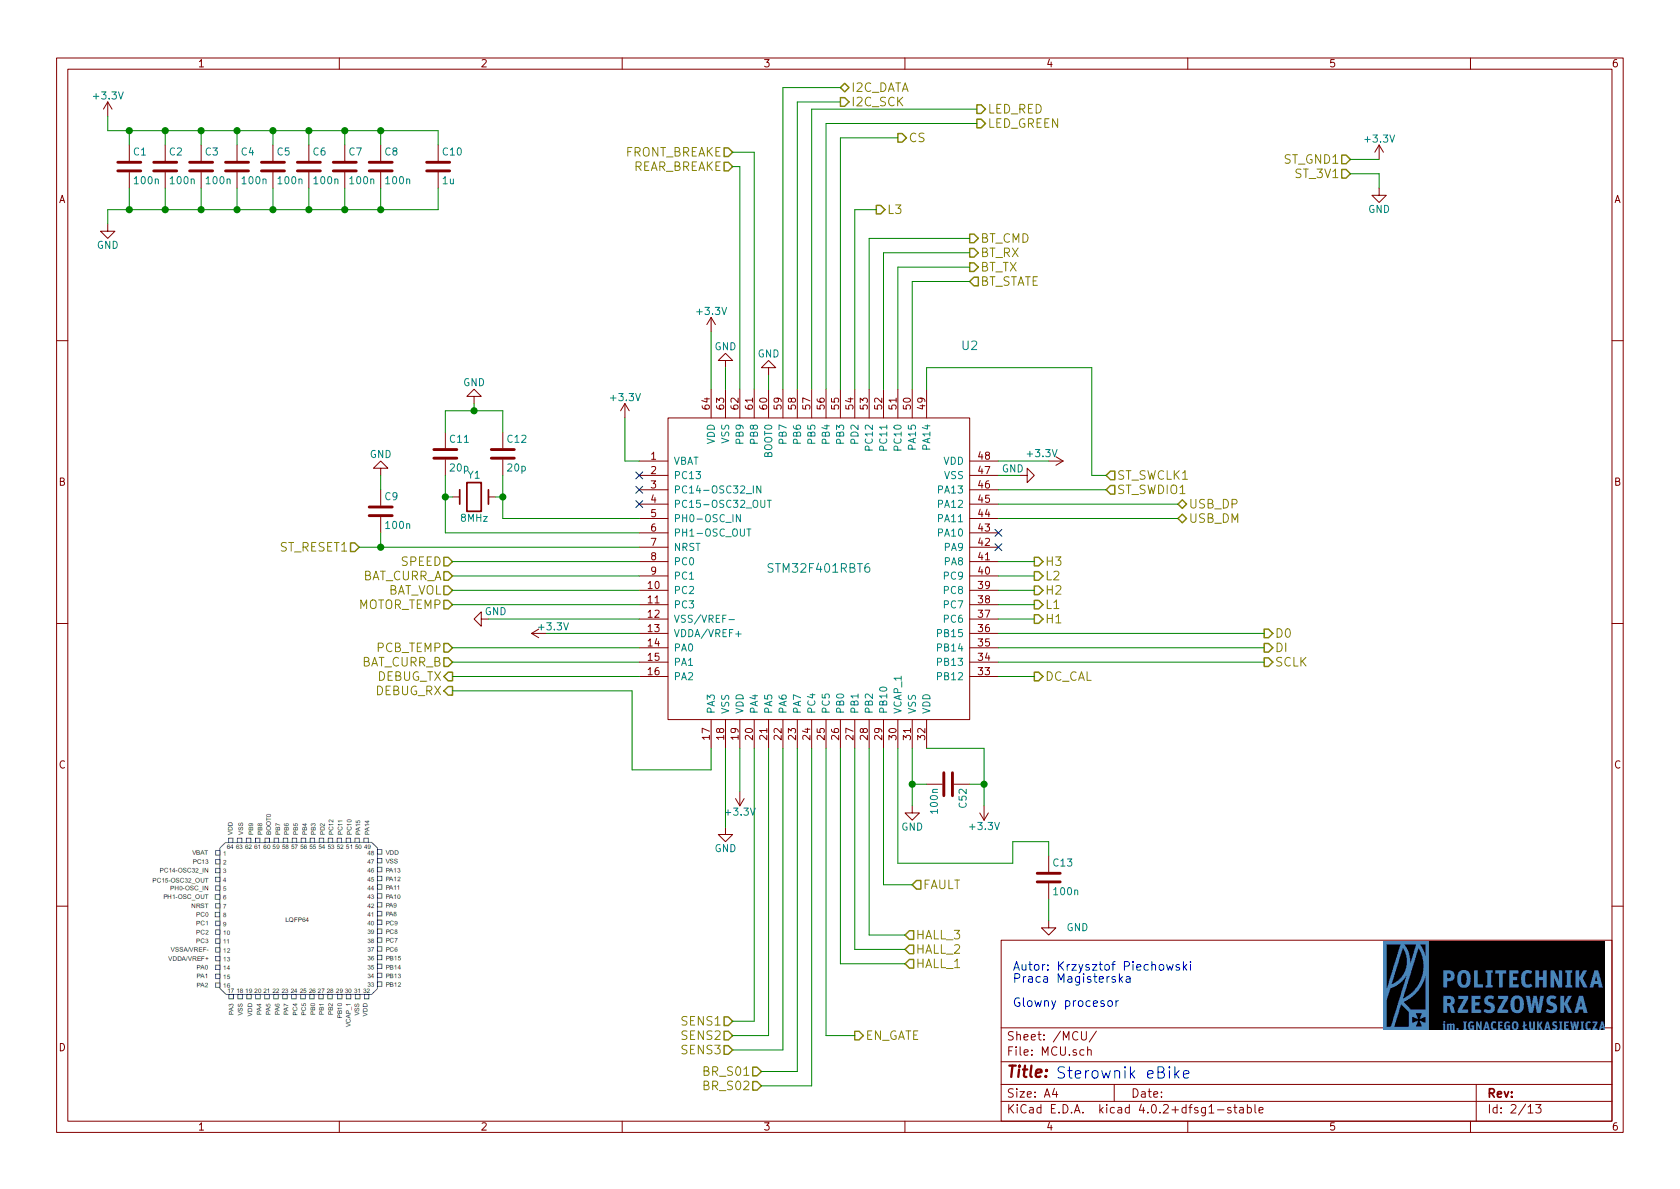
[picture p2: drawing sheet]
EESchema Schematic File Version 2
LIBS:power
LIBS:device
LIBS:transistors
LIBS:conn
LIBS:linear
LIBS:regul
LIBS:74xx
LIBS:cmos4000
LIBS:adc-dac
LIBS:memory
LIBS:xilinx
LIBS:microcontrollers
LIBS:dsp
LIBS:microchip
LIBS:analog_switches
LIBS:motorola
LIBS:texas
LIBS:intel
LIBS:audio
LIBS:interface
LIBS:digital-audio
LIBS:philips
LIBS:display
LIBS:cypress
LIBS:siliconi
LIBS:opto
LIBS:atmel
LIBS:contrib
LIBS:valves
LIBS:stm32f401rbt6
LIBS:usb_atype_jack
LIBS:mini_usb_jack
LIBS:stm32f100rbt6
LIBS:drv8302
LIBS:irfs7530
LIBS:microsd
LIBS:lr12k4-g
LIBS:EB_DRV-cache
EELAYER 25 0
EELAYER END
$Descr A4 11693 8268
encoding utf-8
Sheet 2 13
Title ""
Date ""
Rev ""
Comp ""
Comment1 ""
Comment2 ""
Comment3 ""
Comment4 ""
$EndDescr
$Comp
L STM32F401RBT6 U2
U 1 1
P 4150 5450
F 0 "U2" H 6750 8500 60  0000 C CNN
F 1 "STM32F401RBT6" H 5700 6950 60  0000 C CNN
F 2 "Housings_QFP:LQFP-64_10x10mm_Pitch0.5mm" H 5750 6350 60  0001 C CNN
F 3 "" H 5750 6350 60  0000 C CNN
	1    4150 5450
	1    0    0    -1  
$EndComp
Text HLabel 8200 3600 2    60   BiDi ~ 0
USB_DM
Text HLabel 8200 3500 2    60   BiDi ~ 0
USB_DP
Text HLabel 3150 4800 0    60   Output ~ 0
DEBUG_RX
Text HLabel 3150 4700 0    60   Output ~ 0
DEBUG_TX
Text HLabel 6750 1950 2    60   Input ~ 0
BT_STATE
Text HLabel 6750 1750 2    60   Output ~ 0
BT_RX
Text HLabel 6750 1850 2    60   Output ~ 0
BT_TX
Text HLabel 6750 1650 2    60   Output ~ 0
BT_CMD
Text HLabel 5850 700  2    60   Output ~ 0
I2C_SCK
Text HLabel 5850 600  2    60   BiDi ~ 0
I2C_DATA
Text HLabel 6300 6700 2    60   Input ~ 0
HALL_1
Text HLabel 6300 6600 2    60   Input ~ 0
HALL_2
Text HLabel 6300 6500 2    60   Input ~ 0
HALL_3
Text HLabel 3150 4200 0    60   Input ~ 0
MOTOR_TEMP
Text HLabel 3150 4500 0    60   Input ~ 0
PCB_TEMP
Text HLabel 8800 4400 2    60   Output ~ 0
D0
Text HLabel 8800 4600 2    60   Output ~ 0
SCLK
Text HLabel 8800 4500 2    60   Output ~ 0
DI
Text HLabel 6250 950  2    60   Output ~ 0
CS
Text HLabel 3150 4100 0    60   Input ~ 0
BAT_VOL
Text HLabel 5950 7200 2    60   Output ~ 0
EN_GATE
Text HLabel 7200 4300 2    60   Output ~ 0
H1
Text HLabel 7200 4200 2    60   Output ~ 0
L1
Text HLabel 7200 4100 2    60   Output ~ 0
H2
Text HLabel 7200 4000 2    60   Output ~ 0
L2
Text HLabel 7200 3900 2    60   Output ~ 0
H3
Text HLabel 6100 1450 2    60   Output ~ 0
L3
Text HLabel 5100 7100 0    60   Input ~ 0
SENS1
Text HLabel 5100 7200 0    60   Input ~ 0
SENS2
Text HLabel 5100 7300 0    60   Input ~ 0
SENS3
Text HLabel 6350 6150 2    60   Input ~ 0
FAULT
Text HLabel 5300 7450 0    60   Input ~ 0
BR_S01
Text HLabel 5300 7550 0    60   Input ~ 0
BR_S02
Text HLabel 7200 4700 2    60   Output ~ 0
DC_CAL
Text HLabel 6800 850  2    60   Output ~ 0
LED_GREEN
Text HLabel 6800 750  2    60   Output ~ 0
LED_RED
Text HLabel 3150 3900 0    60   Input ~ 0
SPEED
Text HLabel 5100 1050 0    60   Input ~ 0
FRONT_BREAKE
Text HLabel 5100 1150 0    60   Input ~ 0
REAR_BREAKE
Text HLabel 9400 1100 0    60   Input ~ 0
ST_GND1
Text HLabel 9400 1200 0    60   Input ~ 0
ST_3V1
Text HLabel 2500 3800 0    60   Input ~ 0
ST_RESET1
Text HLabel 7700 3300 2    60   Input ~ 0
ST_SWCLK1
Text HLabel 7700 3400 2    60   Input ~ 0
ST_SWDIO1
Wire Wire Line
	5550 2700 5550 700 
Wire Wire Line
	5550 700  5850 700 
Wire Wire Line
	5450 2700 5450 600 
Wire Wire Line
	5450 600  5850 600 
Wire Wire Line
	4450 4700 3150 4700
Wire Wire Line
	4950 5200 4950 5350
Wire Wire Line
	4950 5350 4400 5350
Wire Wire Line
	4400 5350 4400 4800
Wire Wire Line
	4400 4800 3150 4800
Wire Wire Line
	4450 3900 3150 3900
Wire Wire Line
	3150 4000 4450 4000
Wire Wire Line
	4450 4100 3150 4100
Wire Wire Line
	3150 4200 4450 4200
Wire Wire Line
	3150 4500 4450 4500
Wire Wire Line
	8200 3500 6950 3500
Wire Wire Line
	6950 3600 8200 3600
$Comp
L Crystal Y1
U 1 1
P 3300 3450
F 0 "Y1" H 3300 3600 50  0000 C CNN
F 1 "8MHz" H 3300 3300 50  0000 C CNN
F 2 "Crystals:HC-18UV" H 3300 3450 50  0001 C CNN
F 3 "" H 3300 3450 50  0000 C CNN
	1    3300 3450
	1    0    0    -1  
$EndComp
$Comp
L C C12
U 1 1
P 3500 3150
F 0 "C12" H 3525 3250 50  0000 L CNN
F 1 "20p" H 3525 3050 50  0000 L CNN
F 2 "Capacitors_SMD:C_0805_HandSoldering" H 3538 3000 50  0001 C CNN
F 3 "" H 3500 3150 50  0000 C CNN
	1    3500 3150
	1    0    0    -1  
$EndComp
$Comp
L C C11
U 1 1
P 3100 3150
F 0 "C11" H 3125 3250 50  0000 L CNN
F 1 "20p" H 3125 3050 50  0000 L CNN
F 2 "Capacitors_SMD:C_0805_HandSoldering" H 3138 3000 50  0001 C CNN
F 3 "" H 3100 3150 50  0000 C CNN
	1    3100 3150
	1    0    0    -1  
$EndComp
Wire Wire Line
	3100 2850 3500 2850
Wire Wire Line
	3500 3600 4450 3600
Wire Wire Line
	3100 3700 4450 3700
$Comp
L GND #PWR021
U 1 1
P 3300 2800
F 0 "#PWR021" H 3300 2550 50  0001 C CNN
F 1 "GND" H 3300 2650 50  0000 C CNN
F 2 "" H 3300 2800 50  0000 C CNN
F 3 "" H 3300 2800 50  0000 C CNN
	1    3300 2800
	-1   0    0    1   
$EndComp
Wire Wire Line
	3300 2800 3300 2850
Connection ~ 3300 2850
$Comp
L GND #PWR022
U 1 1
P 5050 2550
F 0 "#PWR022" H 5050 2300 50  0001 C CNN
F 1 "GND" H 5050 2400 50  0000 C CNN
F 2 "" H 5050 2550 50  0000 C CNN
F 3 "" H 5050 2550 50  0000 C CNN
	1    5050 2550
	-1   0    0    1   
$EndComp
$Comp
L GND #PWR023
U 1 1
P 7100 3300
F 0 "#PWR023" H 7100 3050 50  0001 C CNN
F 1 "GND" V 7150 3350 50  0000 C CNN
F 2 "" H 7100 3300 50  0000 C CNN
F 3 "" H 7100 3300 50  0000 C CNN
	1    7100 3300
	0    -1   -1   0   
$EndComp
$Comp
L GND #PWR024
U 1 1
P 6350 5600
F 0 "#PWR024" H 6350 5350 50  0001 C CNN
F 1 "GND" H 6350 5450 50  0000 C CNN
F 2 "" H 6350 5600 50  0000 C CNN
F 3 "" H 6350 5600 50  0000 C CNN
	1    6350 5600
	1    0    0    -1  
$EndComp
$Comp
L GND #PWR025
U 1 1
P 3400 4300
F 0 "#PWR025" H 3400 4050 50  0001 C CNN
F 1 "GND" V 3350 4350 50  0000 C CNN
F 2 "" H 3400 4300 50  0000 C CNN
F 3 "" H 3400 4300 50  0000 C CNN
	1    3400 4300
	0    1    1    0   
$EndComp
Wire Wire Line
	7100 3300 6950 3300
Wire Wire Line
	6350 5200 6350 5600
$Comp
L +3.3V #PWR026
U 1 1
P 4950 2300
F 0 "#PWR026" H 4950 2150 50  0001 C CNN
F 1 "+3.3V" H 4950 2440 50  0000 C CNN
F 2 "" H 4950 2300 50  0000 C CNN
F 3 "" H 4950 2300 50  0000 C CNN
	1    4950 2300
	1    0    0    -1  
$EndComp
$Comp
L +3.3V #PWR027
U 1 1
P 7300 3200
F 0 "#PWR027" H 7300 3050 50  0001 C CNN
F 1 "+3.3V" V 7250 3150 50  0000 C CNN
F 2 "" H 7300 3200 50  0000 C CNN
F 3 "" H 7300 3200 50  0000 C CNN
	1    7300 3200
	0    1    1    0   
$EndComp
$Comp
L +3.3V #PWR028
U 1 1
P 6850 5600
F 0 "#PWR028" H 6850 5450 50  0001 C CNN
F 1 "+3.3V" H 6850 5740 50  0000 C CNN
F 2 "" H 6850 5600 50  0000 C CNN
F 3 "" H 6850 5600 50  0000 C CNN
	1    6850 5600
	-1   0    0    1   
$EndComp
$Comp
L +3.3V #PWR029
U 1 1
P 3800 4400
F 0 "#PWR029" H 3800 4250 50  0001 C CNN
F 1 "+3.3V" V 3850 4350 50  0000 C CNN
F 2 "" H 3800 4400 50  0000 C CNN
F 3 "" H 3800 4400 50  0000 C CNN
	1    3800 4400
	0    -1   -1   0   
$EndComp
Wire Wire Line
	7300 3200 6950 3200
Wire Wire Line
	4950 2300 4950 2700
Wire Wire Line
	3800 4400 4450 4400
$Comp
L +3.3V #PWR030
U 1 1
P 4350 2900
F 0 "#PWR030" H 4350 2750 50  0001 C CNN
F 1 "+3.3V" H 4350 3040 50  0000 C CNN
F 2 "" H 4350 2900 50  0000 C CNN
F 3 "" H 4350 2900 50  0000 C CNN
	1    4350 2900
	1    0    0    -1  
$EndComp
Wire Wire Line
	4350 2900 4350 3200
Wire Wire Line
	4350 3200 4450 3200
Wire Wire Line
	5850 5200 5850 6700
Wire Wire Line
	5850 6700 6300 6700
Wire Wire Line
	5950 5200 5950 6600
Wire Wire Line
	5950 6600 6300 6600
Wire Wire Line
	6050 5200 6050 6500
Wire Wire Line
	6050 6500 6300 6500
Wire Wire Line
	6250 2700 6250 1850
Wire Wire Line
	6250 1850 6750 1850
Wire Wire Line
	6750 1750 6150 1750
Wire Wire Line
	6150 1750 6150 2700
Wire Wire Line
	6050 1650 6750 1650
Wire Wire Line
	6050 1650 6050 2700
Wire Wire Line
	6750 1950 6350 1950
Wire Wire Line
	6350 1950 6350 2700
Wire Wire Line
	7700 3400 6950 3400
Wire Wire Line
	6450 2700 6450 2550
Wire Wire Line
	6450 2550 7600 2550
Wire Wire Line
	7600 2550 7600 3300
Wire Wire Line
	7600 3300 7700 3300
Wire Wire Line
	2500 3800 4450 3800
$Comp
L +3.3V #PWR031
U 1 1
P 9600 1100
F 0 "#PWR031" H 9600 950 50  0001 C CNN
F 1 "+3.3V" H 9600 1240 50  0000 C CNN
F 2 "" H 9600 1100 50  0000 C CNN
F 3 "" H 9600 1100 50  0000 C CNN
	1    9600 1100
	1    0    0    -1  
$EndComp
Wire Wire Line
	9600 1100 9400 1100
$Comp
L GND #PWR032
U 1 1
P 9600 1300
F 0 "#PWR032" H 9600 1050 50  0001 C CNN
F 1 "GND" H 9600 1150 50  0000 C CNN
F 2 "" H 9600 1300 50  0000 C CNN
F 3 "" H 9600 1300 50  0000 C CNN
	1    9600 1300
	1    0    0    -1  
$EndComp
Wire Wire Line
	9600 1200 9400 1200
Wire Wire Line
	9600 1200 9600 1300
Wire Wire Line
	5850 2700 5850 950 
Wire Wire Line
	5850 950  6250 950 
Wire Wire Line
	5250 5200 5250 7100
Wire Wire Line
	5250 7100 5100 7100
Wire Wire Line
	5100 7200 5350 7200
Wire Wire Line
	5350 7200 5350 5200
Wire Wire Line
	5450 5200 5450 7300
Wire Wire Line
	5450 7300 5100 7300
Wire Wire Line
	5350 2700 5350 2600
$Comp
L C C9
U 1 1
P 2650 3550
F 0 "C9" H 2675 3650 50  0000 L CNN
F 1 "100n" H 2675 3450 50  0000 L CNN
F 2 "Capacitors_SMD:C_0805_HandSoldering" H 2688 3400 50  0001 C CNN
F 3 "" H 2650 3550 50  0000 C CNN
	1    2650 3550
	1    0    0    -1  
$EndComp
$Comp
L GND #PWR033
U 1 1
P 2650 3300
F 0 "#PWR033" H 2650 3050 50  0001 C CNN
F 1 "GND" H 2650 3150 50  0000 C CNN
F 2 "" H 2650 3300 50  0000 C CNN
F 3 "" H 2650 3300 50  0000 C CNN
	1    2650 3300
	-1   0    0    1   
$EndComp
Wire Wire Line
	2650 3400 2650 3300
Wire Wire Line
	2650 3700 2650 3800
Connection ~ 2650 3800
Wire Wire Line
	5550 5200 5550 7450
Wire Wire Line
	5550 7450 5300 7450
Wire Wire Line
	5650 5200 5650 7550
Wire Wire Line
	5650 7550 5300 7550
Wire Wire Line
	7200 4700 6950 4700
Wire Wire Line
	6950 4400 8800 4400
Wire Wire Line
	6950 4500 8800 4500
Wire Wire Line
	8800 4600 6950 4600
Wire Wire Line
	6950 4300 7200 4300
Wire Wire Line
	6950 4200 7200 4200
Wire Wire Line
	6950 4100 7200 4100
Wire Wire Line
	6950 4000 7200 4000
Wire Wire Line
	6950 3900 7200 3900
Wire Wire Line
	6100 1450 5950 1450
Wire Wire Line
	5950 1450 5950 2700
Wire Wire Line
	6800 850  5750 850 
Wire Wire Line
	5750 850  5750 2700
Wire Wire Line
	6800 750  5650 750 
Wire Wire Line
	5650 750  5650 2700
Wire Wire Line
	5100 1150 5150 1150
Wire Wire Line
	5150 1150 5150 2700
Wire Wire Line
	5100 1050 5250 1050
Wire Wire Line
	5250 1050 5250 2700
NoConn ~ 4450 3300
NoConn ~ 4450 3400
NoConn ~ 4450 3500
$Comp
L +3.3V #PWR034
U 1 1
P 5150 5500
F 0 "#PWR034" H 5150 5350 50  0001 C CNN
F 1 "+3.3V" H 5150 5640 50  0000 C CNN
F 2 "" H 5150 5500 50  0000 C CNN
F 3 "" H 5150 5500 50  0000 C CNN
	1    5150 5500
	-1   0    0    1   
$EndComp
$Comp
L GND #PWR035
U 1 1
P 5050 5750
F 0 "#PWR035" H 5050 5500 50  0001 C CNN
F 1 "GND" H 5050 5600 50  0000 C CNN
F 2 "" H 5050 5750 50  0000 C CNN
F 3 "" H 5050 5750 50  0000 C CNN
	1    5050 5750
	1    0    0    -1  
$EndComp
Wire Wire Line
	5050 5750 5050 5200
Wire Wire Line
	5150 5500 5150 5200
Wire Wire Line
	5750 5200 5750 7200
Wire Wire Line
	5750 7200 5950 7200
Wire Wire Line
	6150 5200 6150 6150
Wire Wire Line
	6150 6150 6350 6150
Wire Wire Line
	3500 2850 3500 3000
Wire Wire Line
	3100 2850 3100 3000
Wire Wire Line
	3100 3300 3100 3700
Wire Wire Line
	3150 3450 3100 3450
Connection ~ 3100 3450
Wire Wire Line
	3500 3300 3500 3600
Wire Wire Line
	3450 3450 3500 3450
Connection ~ 3500 3450
Text Notes 7050 7000 0    60   ~ 0
Autor: Krzysztof Piechowski\nPraca Magisterska\n\nGlowny procesor
Text HLabel 3150 4000 0    60   Input ~ 0
BAT_CURR_A
Text HLabel 3150 4600 0    60   Input ~ 0
BAT_CURR_B
Wire Wire Line
	3150 4600 4450 4600
$Comp
L C C1
U 1 1
P 900 1150
F 0 "C1" H 925 1250 50  0000 L CNN
F 1 "100n" H 925 1050 50  0000 L CNN
F 2 "Capacitors_SMD:C_0805_HandSoldering" H 938 1000 50  0001 C CNN
F 3 "" H 900 1150 50  0000 C CNN
	1    900  1150
	1    0    0    -1  
$EndComp
$Comp
L C C2
U 1 1
P 1150 1150
F 0 "C2" H 1175 1250 50  0000 L CNN
F 1 "100n" H 1175 1050 50  0000 L CNN
F 2 "Capacitors_SMD:C_0805_HandSoldering" H 1188 1000 50  0001 C CNN
F 3 "" H 1150 1150 50  0000 C CNN
	1    1150 1150
	1    0    0    -1  
$EndComp
$Comp
L C C3
U 1 1
P 1400 1150
F 0 "C3" H 1425 1250 50  0000 L CNN
F 1 "100n" H 1425 1050 50  0000 L CNN
F 2 "Capacitors_SMD:C_0805_HandSoldering" H 1438 1000 50  0001 C CNN
F 3 "" H 1400 1150 50  0000 C CNN
	1    1400 1150
	1    0    0    -1  
$EndComp
$Comp
L C C4
U 1 1
P 1650 1150
F 0 "C4" H 1675 1250 50  0000 L CNN
F 1 "100n" H 1675 1050 50  0000 L CNN
F 2 "Capacitors_SMD:C_0805_HandSoldering" H 1688 1000 50  0001 C CNN
F 3 "" H 1650 1150 50  0000 C CNN
	1    1650 1150
	1    0    0    -1  
$EndComp
$Comp
L C C5
U 1 1
P 1900 1150
F 0 "C5" H 1925 1250 50  0000 L CNN
F 1 "100n" H 1925 1050 50  0000 L CNN
F 2 "Capacitors_SMD:C_0805_HandSoldering" H 1938 1000 50  0001 C CNN
F 3 "" H 1900 1150 50  0000 C CNN
	1    1900 1150
	1    0    0    -1  
$EndComp
$Comp
L C C6
U 1 1
P 2150 1150
F 0 "C6" H 2175 1250 50  0000 L CNN
F 1 "100n" H 2175 1050 50  0000 L CNN
F 2 "Capacitors_SMD:C_0805_HandSoldering" H 2188 1000 50  0001 C CNN
F 3 "" H 2150 1150 50  0000 C CNN
	1    2150 1150
	1    0    0    -1  
$EndComp
$Comp
L C C7
U 1 1
P 2400 1150
F 0 "C7" H 2425 1250 50  0000 L CNN
F 1 "100n" H 2425 1050 50  0000 L CNN
F 2 "Capacitors_SMD:C_0805_HandSoldering" H 2438 1000 50  0001 C CNN
F 3 "" H 2400 1150 50  0000 C CNN
	1    2400 1150
	1    0    0    -1  
$EndComp
$Comp
L C C8
U 1 1
P 2650 1150
F 0 "C8" H 2675 1250 50  0000 L CNN
F 1 "100n" H 2675 1050 50  0000 L CNN
F 2 "Capacitors_SMD:C_0805_HandSoldering" H 2688 1000 50  0001 C CNN
F 3 "" H 2650 1150 50  0000 C CNN
	1    2650 1150
	1    0    0    -1  
$EndComp
Wire Wire Line
	750  900  3050 900 
Wire Wire Line
	2650 900  2650 1000
Wire Wire Line
	2400 900  2400 1000
Connection ~ 2400 900 
Wire Wire Line
	2150 900  2150 1000
Connection ~ 2150 900 
Wire Wire Line
	1900 900  1900 1000
Connection ~ 1900 900 
Wire Wire Line
	1650 900  1650 1000
Connection ~ 1650 900 
Wire Wire Line
	1400 900  1400 1000
Connection ~ 1400 900 
Wire Wire Line
	1150 900  1150 1000
Connection ~ 1150 900 
Wire Wire Line
	900  900  900  1000
Connection ~ 900  900 
Wire Wire Line
	2650 1450 2650 1300
Wire Wire Line
	750  1450 3050 1450
Wire Wire Line
	900  1450 900  1300
Connection ~ 900  1450
Wire Wire Line
	1150 1450 1150 1300
Connection ~ 1150 1450
Wire Wire Line
	1400 1450 1400 1300
Connection ~ 1400 1450
Wire Wire Line
	1650 1450 1650 1300
Connection ~ 1650 1450
Wire Wire Line
	1900 1450 1900 1300
Connection ~ 1900 1450
Wire Wire Line
	2150 1450 2150 1300
Connection ~ 2150 1450
Wire Wire Line
	2400 1450 2400 1300
Connection ~ 2400 1450
$Comp
L +3.3V #PWR036
U 1 1
P 750 800
F 0 "#PWR036" H 750 650 50  0001 C CNN
F 1 "+3.3V" H 750 940 50  0000 C CNN
F 2 "" H 750 800 50  0000 C CNN
F 3 "" H 750 800 50  0000 C CNN
	1    750  800 
	1    0    0    -1  
$EndComp
Wire Wire Line
	750  800  750  900 
$Comp
L GND #PWR037
U 1 1
P 750 1550
F 0 "#PWR037" H 750 1300 50  0001 C CNN
F 1 "GND" H 750 1400 50  0000 C CNN
F 2 "" H 750 1550 50  0000 C CNN
F 3 "" H 750 1550 50  0000 C CNN
	1    750  1550
	1    0    0    -1  
$EndComp
Wire Wire Line
	750  1450 750  1550
$Comp
L C C13
U 1 1
P 7300 6100
F 0 "C13" H 7325 6200 50  0000 L CNN
F 1 "100n" H 7325 6000 50  0000 L CNN
F 2 "Capacitors_SMD:C_0805_HandSoldering" H 7338 5950 50  0001 C CNN
F 3 "" H 7300 6100 50  0000 C CNN
	1    7300 6100
	1    0    0    -1  
$EndComp
Wire Wire Line
	6250 5200 6250 6000
Wire Wire Line
	6250 6000 7050 6000
Wire Wire Line
	7050 6000 7050 5850
Wire Wire Line
	7050 5850 7300 5850
Wire Wire Line
	7300 5850 7300 5950
$Comp
L GND #PWR038
U 1 1
P 7300 6400
F 0 "#PWR038" H 7300 6150 50  0001 C CNN
F 1 "GND" H 7500 6350 50  0000 C CNN
F 2 "" H 7300 6400 50  0000 C CNN
F 3 "" H 7300 6400 50  0000 C CNN
	1    7300 6400
	1    0    0    -1  
$EndComp
Wire Wire Line
	7300 6250 7300 6400
$Comp
L C C10
U 1 1
P 3050 1150
F 0 "C10" H 3075 1250 50  0000 L CNN
F 1 "1u" H 3075 1050 50  0000 L CNN
F 2 "Capacitors_SMD:C_0805_HandSoldering" H 3088 1000 50  0001 C CNN
F 3 "" H 3050 1150 50  0000 C CNN
	1    3050 1150
	1    0    0    -1  
$EndComp
Wire Wire Line
	3050 900  3050 1000
Connection ~ 2650 900 
Wire Wire Line
	3050 1450 3050 1300
Connection ~ 2650 1450
NoConn ~ 6950 3700
NoConn ~ 6950 3800
Wire Wire Line
	6450 5200 6850 5200
Wire Wire Line
	6850 5200 6850 5600
$Comp
L C C52
U 1 1
P 6600 5450
F 0 "C52" H 6625 5550 50  0000 L CNN
F 1 "100n" H 6625 5350 50  0000 L CNN
F 2 "Capacitors_SMD:C_0805_HandSoldering" H 6638 5300 50  0001 C CNN
F 3 "" H 6600 5450 50  0000 C CNN
	1    6600 5450
	0    1    1    0   
$EndComp
Wire Wire Line
	6750 5450 6850 5450
Connection ~ 6850 5450
Wire Wire Line
	6450 5450 6350 5450
Connection ~ 6350 5450
$Comp
L GND #PWR039
U 1 1
P 5350 2600
F 0 "#PWR039" H 5350 2350 50  0001 C CNN
F 1 "GND" H 5350 2450 50  0000 C CNN
F 2 "" H 5350 2600 50  0000 C CNN
F 3 "" H 5350 2600 50  0000 C CNN
	1    5350 2600
	-1   0    0    1   
$EndComp
Wire Wire Line
	5050 2550 5050 2700
Wire Wire Line
	3400 4300 4450 4300
Text Notes 7350 7500 0    79   ~ 0
Sterownik eBike\n
$EndSCHEMATC
